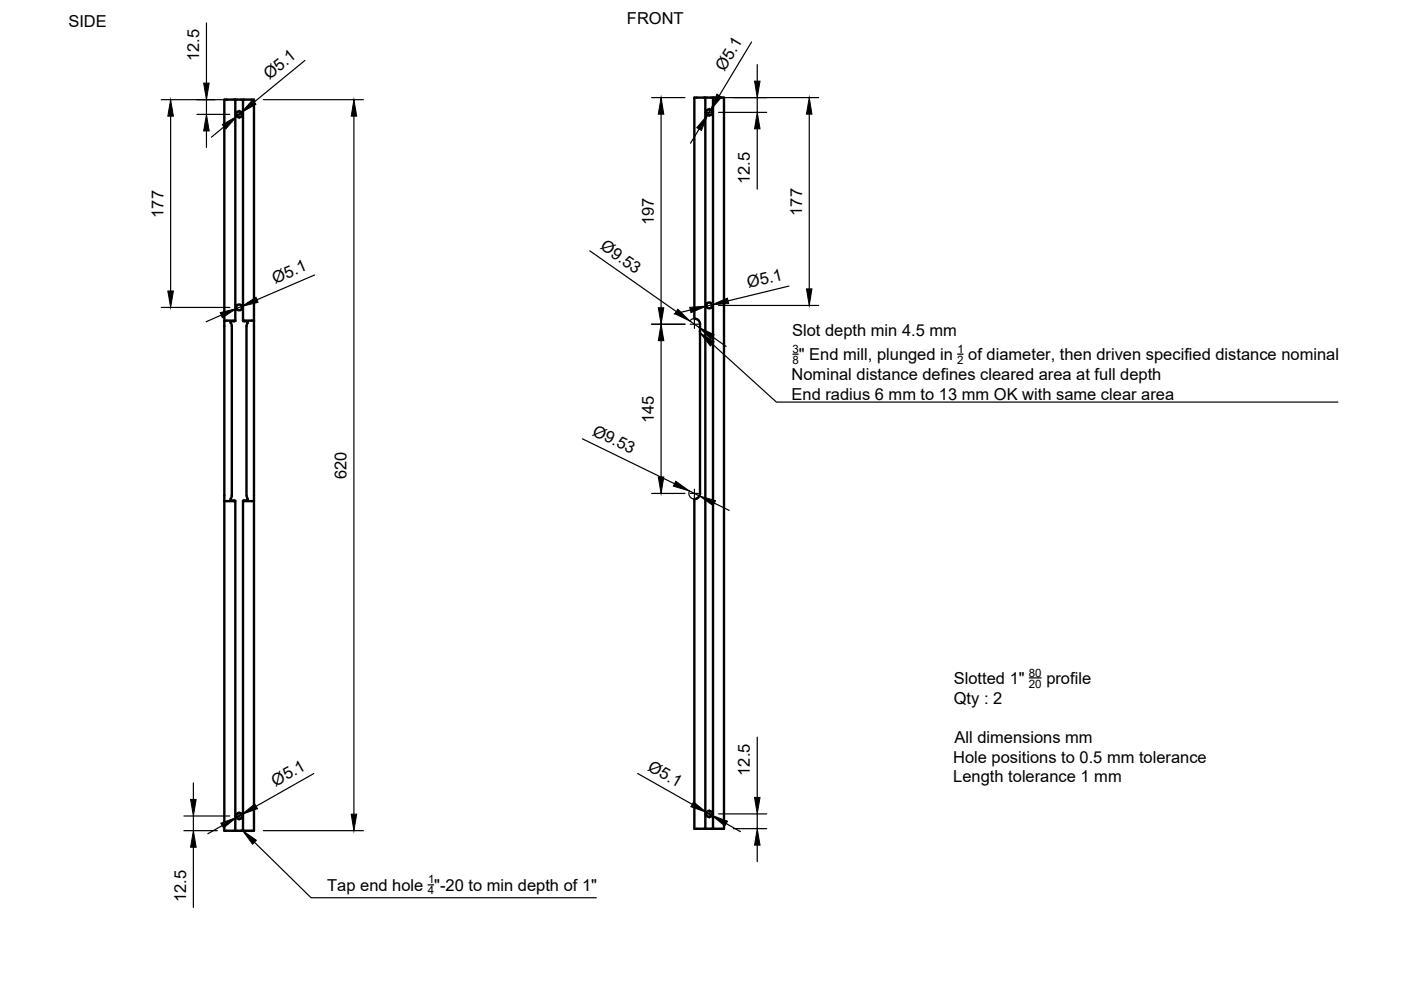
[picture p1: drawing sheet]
<svg xmlns="http://www.w3.org/2000/svg" width="297mm" height="210mm" viewBox="0 0 297 210" stroke-linecap="round" stroke-linejoin="round" font-family="sans-serif">
<!-- layer: Visible -->
<g fill="none" stroke="#000" stroke-width=".51">
<path d="M49.9 21.1h-2.3v47M49.9 21.1h1.6v46.9M49.9 21.1v46.9M51.5 21.1h2.3v47M149.5 20.7h-2.3v46.9l.5 .1M149.5 20.7h1.7M149.5 20.7v155M151.2 20.7h2.3v155h-2.3M151.2 20.7v155M47.6 68.1l2.3-.1-1 .2 .2 1v35.8l-.2 1 1 .2-2.3-.1M47.6 68.1v38M50.3 64.7l-.2 .4 .1 .4a.66 .66 0 0 0 .9 .2l.2-.6-.2-.4"/>
<path d="M50.3 64.7l.5-.1 .3 .1M52.5 68.5l-.2 .7v35.8l.2 .7M53.8 68.1l-2.3-.1 1 .1v.4M53.8 68.1v38M147.7 67.6a1.2 1.2 0 0 1 .7 1.1v35.9a1.2 1.2 0 0 1-.7 1.1M150 64.3l-.3 .4 .1 .4a.66 .66 0 0 0 1 .1l.2-.5-.3-.4M150 64.3l.5-.2 .2 .2M47.6 106.1v70h2.3M49.9 106.2v69.9M51.5 106.2v69.9M52.5 105.7v.4l-1 .1 2.3-.1M53.8 106.1v70h-2.3"/>
<path d="M147.7 105.7l-.5 .1v69.9h2.3M49.9 176.1h1.6M50.3 172.5l-.2 .4 .2 .6M50.3 173.5l.3 .1 .5-.1M50.3 172.5a.71 .71 0 0 1 .9 .2l.2 .4-.3 .4M149.5 175.7h1.7M150 173.1l.2 .1 .6-.1M150 173.1l-.3-.4 .1-.5a.66 .66 0 0 1 1-.1l.2 .6-.3 .4"/>
<circle cx="50.7" cy="24.2" r=".63"/>
<circle cx="150.4" cy="23.8" r=".63"/>
</g>
<!-- layer: Center Lines -->
<path d="M49.8 24.2h1.8M50.7 23.4v1.8M149.5 23.8h1.8M150.4 22.9v1.8M146.3 68.7h1.8M147.2 67.9v1.7M146.3 104.6h1.8M147.2 103.7v1.8M49.8 173h1.8M50.7 172.1v1.8M149.5 172.6h1.8M150.4 171.7v1.8" fill="none" stroke="#000" stroke-width=".25"/>
<!-- layer: Dimensions -->
<g fill="none" stroke="#000" stroke-width=".25">
<path d="M43.8 4.9v12.7M64.6 12.8l-10.7 8.8M159.3 8.9l-6.8 11.4M160.5 13.7v3.5M34.2 21.1h14.1M36.2 24.6v37.1M41.8 24.2h6.9M43.8 21.1v3.1M43.8 27.8v3.5M47.5 26.9l-2.7 2.2M51.2 23.8l-1 .9M55.8 21.1h21.2"/>
<path d="M75 24.6v148M138.2 20.7h7M140.2 24.2v41M148.2 27.4l-1.8 3M150.8 23.3l-.8 1.1M152 20.7h21.6M152.4 23.8h10.2M160.5 20.7v3.1M160.5 27.3v12.8M171.6 24.2v37M66.7 58.3l-12.2 5.3M125.1 53.2l18.3 12.9"/>
<path d="M34.2 65.2h14.5M46.9 66.8l-3.2 1.4M51.1 64.7l.2 .2M51.3 65l-1.2 .4M138.2 68.7h7M140.2 72.2v28.9M146.3 68.1l1.9 1.3M146.3 65.7l-3.4 .9M147.7 67.6a1.2 1.2 0 0 0-1.4 .4M150 64.3l.6-.1 .4 .4M151 64.6l-1.2 .3M151.1 71.4l2.8 2"/>
<path d="M152.4 64.8h21.2M167.3 60.7l-12.9 3.1M123.5 93l19.5 9.6M138.2 104.6h7M146.2 104.1l2.1 1M146.2 104.1a1.2 1.2 0 0 0 .2 1.3 1.2 1.2 0 0 0 1.3 .3M151.4 106.7l3.2 1.5M160.5 156.3v12.8M39 176.1h7.1M39 173h9.7M41 166v3.5M41 173v3.1"/>
<path d="M41 179.6v12.8M47.1 175l-3 1.8M51.3 172.7l-1.2 .6M55.8 176.1h21.2M66.5 164l-12.2 7M135.2 164l11.5 6.5M149.8 172.2l1.1 .7M152.4 172.6h10.2M154 174.6l3 1.7M155.5 175.7h7.1M160.5 172.6v3.1M160.5 179.2v3.5"/>
</g>
<g fill="#000" stroke="#000" stroke-width=".21">
<path d="M43.2 17.6h1.1l-.5 3.5zM152 20l1 .6-2.3 2.7zM160 17.2h1.1l-.6 3.5zM36.2 21.1l.6 3.5h-1.2zM43.8 24.2l.5 3.6h-1.1zM47.1 26.4l3.1-1.7-2.3 2.6zM53.5 21.2l.8 .9-3.1 1.7zM75 21.1l.6 3.5h-1.1zM140.2 20.7l.5 3.5h-1.1zM150 24.4l-1.3 3.3-1-.6zM160.5 23.8l.6 3.5h-1.1zM171.6 20.7l.5 3.5h-1.1z"/>
<path d="M35.6 61.7h1.2l-.6 3.5zM46.7 66.3l3.4-.9-3 2zM51.3 65l3-2 .4 1.1zM139.6 65.2h1.1l-.5 3.5zM140.2 68.7l.5 3.5h-1.1zM143.7 65.6l2.6 2.5-3.2-1.6zM146.2 65.2l3.6-.3-3.3 1.4zM148.2 69.4l3.2 1.6-.7 .9zM151 64.6l3.2-1.4 .3 1.2zM171 61.2h1.1l-.5 3.6zM139.6 101.1h1.1l-.5 3.5zM143.3 102l2.9 2.1-3.4-1z"/>
<path d="M148.3 105.1l3.4 1-.5 1.1zM40.4 169.5h1.2l-.6 3.5zM41 176.1l.6 3.5h-1.2zM46.8 174.5l3.3-1.2-2.7 2.2zM51.3 172.7l2.7-2.3 .6 1.1zM74.5 172.6h1.1l-.6 3.5zM147 170l2.8 2.2-3.3-1.2zM150.9 172.9l3.3 1.2-.5 1zM160.5 175.7l.6 3.5h-1.1zM160 169.1h1.1l-.6 3.5z"/>
</g>
<!-- layer: Annotations -->
<path d="M151 72.9l13.6 12.4h119.1M168.1 75.1h1.1M203 75.1h1.2M218.2 143.7h2.5M54 178.6l12 11.7h60.4M90.7 187.6h1.2" fill="none" stroke="#000" stroke-width=".25"/>
<path d="M148.4 70.6l3 1.9-.8 .9zM51.5 176.1l2.9 2.1-.8 .8z" fill="#000" stroke="#000" stroke-width=".21"/>
<g font-size="3.5">
<text x="14.5" y="5.8">SIDE</text>
<text x="132.9" y="5">FRONT</text>
<text x="42.2" y="13" transform="rotate(-90 42.2 13)">12.5</text>
<text x="57.1" y="16.9" transform="rotate(-39 57.1 16.9)">Ø5.1</text>
<text x="153.6" y="15.3" transform="rotate(-59 153.6 15.3)">Ø5.1</text>
<text x="159" y="39" transform="rotate(-90 159 39)">12.5</text>
<text x="34.7" y="46.2" transform="rotate(-90 34.7 46.2)">177</text>
<text x="138.6" y="47.7" transform="rotate(-90 138.6 47.7)">197</text>
<text x="170.1" y="45.8" transform="rotate(-90 170.1 45.8)">177</text>
<text x="127.1" y="52.7" transform="rotate(35 127.1 52.7)">Ø9.53</text>
<text x="58.3" y="60.2" transform="rotate(-23 58.3 60.2)">Ø5.1</text>
<text x="158.7" y="61.1" transform="rotate(-14 158.7 61.1)">Ø5.1</text>
<text x="168" y="71.3">Slot depth min 4.5 mm</text>
<text x="169.4" y="76.3">&quot; End mill, plunged in</text>
<text x="205.3" y="76.3">of diameter, then driven specified distance nominal</text>
<text x="167.8" y="80.5">Nominal distance defines cleared area at full depth</text>
<text x="138.6" y="89.7" transform="rotate(-90 138.6 89.7)">145</text>
<text x="167.8" y="84.7">End radius 6 mm to 13 mm OK with same clear area</text>
<text x="125.4" y="92.2" transform="rotate(26 125.4 92.2)">Ø9.53</text>
<text x="73.5" y="101.5" transform="rotate(-90 73.5 101.5)">620</text>
<text x="202.2" y="145">Slotted 1&quot;</text>
<text x="202.2" y="149.2">Qty : 2</text>
<text x="221.8" y="145">profile</text>
<text x="202.1" y="161.7">Hole positions to 0.5 mm tolerance</text>
<text x="202.4" y="157.5">All dimensions mm</text>
<text x="58.4" y="166.8" transform="rotate(-30 58.4 166.8)">Ø5.1</text>
<text x="137.2" y="163.3" transform="rotate(30 137.2 163.3)">Ø5.1</text>
<text x="159" y="164.5" transform="rotate(-90 159 164.5)">12.5</text>
<text x="202.1" y="165.9">Length tolerance 1 mm</text>
<text x="39.5" y="191.3" transform="rotate(-90 39.5 191.3)">12.5</text>
<text x="69.4" y="188.9">Tap end hole &quot;-20 to min depth of 1&quot;</text>
</g>
<g font-size="2.4">
<text x="168" y="74.8">3</text>
<text x="168" y="77.2">8</text>
<text x="203" y="77.1">2</text>
<text x="203" y="74.8">1</text>
<text x="218.1" y="143.4">80</text>
<text x="218.1" y="145.8">20</text>
<text x="90.7" y="189.6">4</text>
<text x="90.8" y="187.3">1</text>
</g>
</svg>
